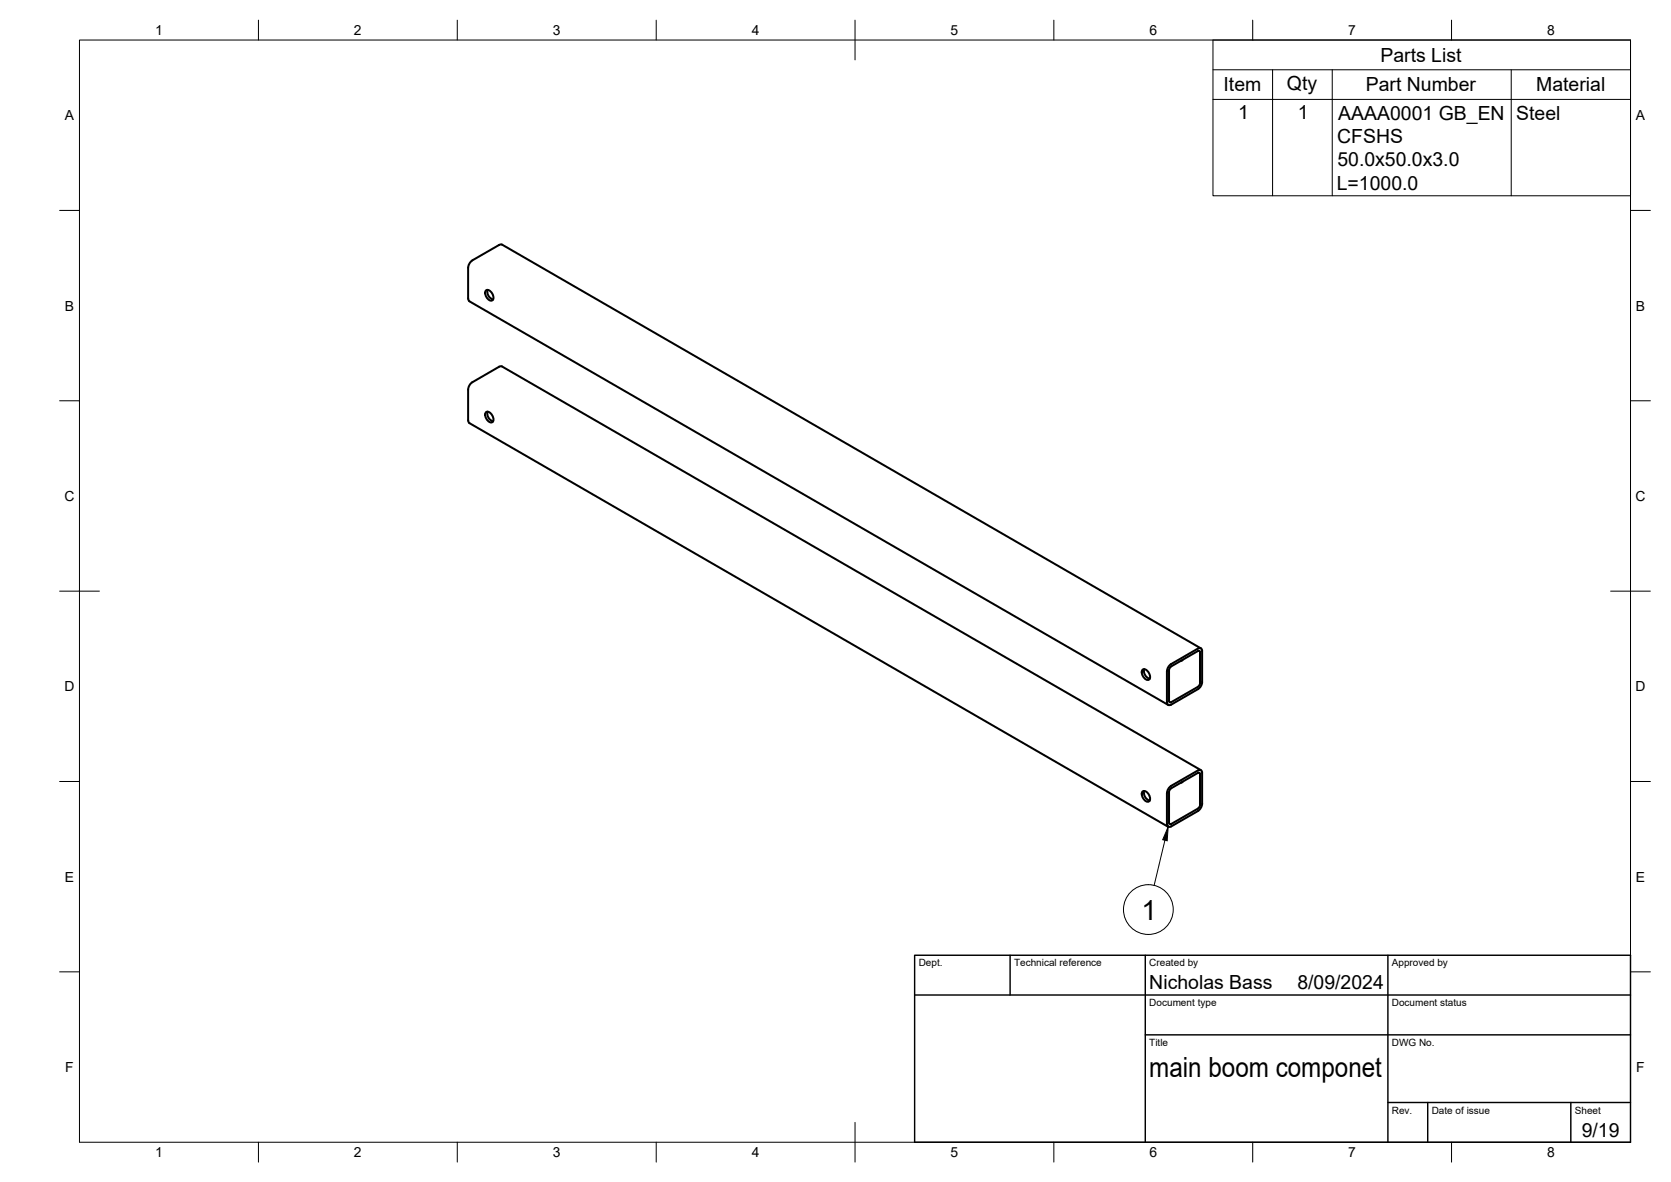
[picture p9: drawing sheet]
<svg xmlns="http://www.w3.org/2000/svg" width="420mm" height="297mm" viewBox="0 0 420 297" stroke-linecap="round" stroke-linejoin="round" font-family="sans-serif">
<!-- layer: Visible -->
<g fill="none" stroke="#000" stroke-width=".51">
<path d="M118 75.7l175.7 101.5M118.8 65.4l-.6 .6-.5 1.3v7.7l.3 .7M122.2 73a1.29 1.29 0 0 1 1.7 1 .9 .9 0 0 1 .2 .9 .9 .9 0 0 1-.7 .7 1.95 1.95 0 0 1-1.2-2.6zM122.6 72.8a2.04 2.04 0 0 0 1.4 2.4M125.5 61.6l-6.7 3.8M125.5 61.6l.8-.1 175.6 101.4M118.8 96l-.6 .6-.5 1.3v7.7M125.5 92.2l-6.7 3.9M125.5 92.2l.8-.1 175.6 101.4M117.7 105.6l.3 .7 175.7 101.5M122.2 103.6a1.29 1.29 0 0 1 1.7 1 .9 .9 0 0 1 .2 .9 .9 .9 0 0 1-.7 .7 1.95 1.95 0 0 1-1.2-2.6zM122.6 103.5a2.04 2.04 0 0 0 1.4 2.4"/>
<path d="M287.3 168.3a1.29 1.29 0 0 1 1.7 1 .9 .9 0 0 1 .2 1 .9 .9 0 0 1-.7 .6 1.95 1.95 0 0 1-1.2-2.6zM287.7 168.1a2.04 2.04 0 0 0 1.4 2.5M297.4 165.8l-.5 .3M301.2 163.6l-6.7 3.9-.4 .4-.2 .5 .1 8 .5 .1 6.7-3.9 .4-.4 .1-.5v-7.8M301.2 163.6h.5v.3M302.3 163.6v7.8M302.3 163.6l-.1-.4-.4-.3-.6 .1-6.7 3.9-.6 .6-.5 1.2 .1 8.1a.63 .63 0 0 0 1 .3l6.7-3.9 .9-1 .2-.8M287.3 198.9a1.29 1.29 0 0 1 1.7 1 .9 .9 0 0 1 .2 1 .9 .9 0 0 1-.7 .6 1.95 1.95 0 0 1-1.2-2.6zM287.7 198.8a2.04 2.04 0 0 0 1.4 2.4M294.5 198.1l6.7-3.9 .5 .1v8l-.1 .5-.4 .4-6.7 3.9-.5-.1-.1-.2M294.5 198.1l-.4 .4-.2 .5v7.8M297.4 196.4l-.5 .3"/>
<path d="M302.3 194.2v7.8M302.3 194.2l-.1-.3-.4-.4-.6 .1-6.7 3.9-.6 .6-.5 1.2 .1 8.1a.63 .63 0 0 0 1 .3l6.7-3.9 .9-1 .2-.8"/>
</g>
<!-- layer: BORDER -->
<g fill="none" stroke="#000" stroke-width=".25">
<path d="M20 10.1h390v276.9h-390zM65 5.1v5M115 5.1v5M165 5.1v5M215 5.1v10M265 5.1v5M315 5.1v5M365 5.1v5M15 52.9h5M410 52.9h5M15 100.7h5M410 100.7h5"/>
<path d="M15 148.6h10M405 148.6h10M15 196.4h5M410 196.4h5M15 244.2h5M410 244.2h5M65 287v5M115 287v5M165 287v5M215 282.1v9.9M265 287v5M315 287v5"/>
<path d="M365 287v5"/>
</g>
<!-- layer: TITLEBLOCK -->
<path d="M230 240.1h180v46.9h-180zM230 250h180M254 240.1v9.9M288 240.1v46.9M349 240.1v46.9M288 260.1h122M349 277.1h61M359 277.1v9.9M395 277.1v9.9" fill="none" stroke="#000" stroke-width=".36"/>
<!-- layer: Parts Lists -->
<path d="M305 10.1h105v39.1h-105zM305 17.5h105M320 17.5v31.7M335 17.5v31.7M380 17.5v31.7M305 25h105" fill="none" stroke="#000" stroke-width=".25"/>
<!-- layer: Balloons -->
<circle cx="288.7" cy="228.6" r="6.3" fill="none" stroke="#000" stroke-width=".25"/>
<!-- layer: 0 -->
<path d="M293.7 207.8l-.2 3.5-1.1-.3z" fill="#000" stroke="#000" stroke-width=".25"/>
<path d="M292.9 211.2l-2.7 11.3" fill="none" stroke="#000" stroke-width=".25"/>
<g font-size="7">
<text x="287" y="231.1">1</text>
<text x="289" y="270.6">main boom componet</text>
</g>
<g font-size="4.9">
<text x="347.1" y="15.5">Parts List</text>
<text x="307.7" y="23">Item</text>
<text x="323.6" y="22.5">Qty</text>
<text x="343.4" y="23">Part Number</text>
<text x="386.3" y="23">Material</text>
<text x="311.3" y="29.9">1</text>
<text x="326.3" y="29.9">1</text>
<text x="336.2" y="35.9">CFSHS</text>
<text x="336.5" y="30">AAAA0001 GB_EN</text>
<text x="381.3" y="30">Steel</text>
<text x="336.3" y="41.8">50.0x50.0x3.0</text>
<text x="336.1" y="47.6">L=1000.0</text>
<text x="289" y="248.5">Nicholas Bass</text>
<text x="326.2" y="248.5">8/09/2024</text>
<text x="397.7" y="285.7">9/19</text>
</g>
<g font-size="3.5">
<text x="39" y="8.8">1</text>
<text x="89" y="8.8">2</text>
<text x="139" y="8.8">3</text>
<text x="189" y="8.8">4</text>
<text x="239" y="8.8">5</text>
<text x="289" y="8.8">6</text>
<text x="339" y="8.8">7</text>
<text x="389" y="8.8">8</text>
<text x="16.3" y="30.2">A</text>
<text x="411.3" y="30.2">A</text>
<text x="16.3" y="78">B</text>
<text x="411.3" y="78">B</text>
<text x="16.2" y="125.9">C</text>
<text x="411.2" y="125.9">C</text>
<text x="16.2" y="173.7">D</text>
<text x="411.2" y="173.7">D</text>
<text x="16.3" y="221.6">E</text>
<text x="411.3" y="221.6">E</text>
<text x="16.4" y="269.4">F</text>
<text x="411.4" y="269.4">F</text>
<text x="39" y="290.8">1</text>
<text x="89" y="290.8">2</text>
<text x="139" y="290.8">3</text>
<text x="189" y="290.8">4</text>
<text x="239" y="290.8">5</text>
<text x="289" y="290.8">6</text>
<text x="339" y="290.8">7</text>
<text x="389" y="290.8">8</text>
</g>
<g font-size="2.5">
<text x="231" y="242.9">Dept.</text>
<text x="255" y="242.9">Technical reference</text>
<text x="289" y="242.9">Created by</text>
<text x="350" y="242.9">Approved by</text>
<text x="289" y="252.8">Document type</text>
<text x="350" y="252.8">Document status</text>
<text x="289" y="262.9">Title</text>
<text x="350" y="262.9">DWG No.</text>
<text x="350" y="279.9">Rev.</text>
<text x="360" y="279.9">Date of issue</text>
<text x="396" y="279.9">Sheet</text>
</g>
</svg>
